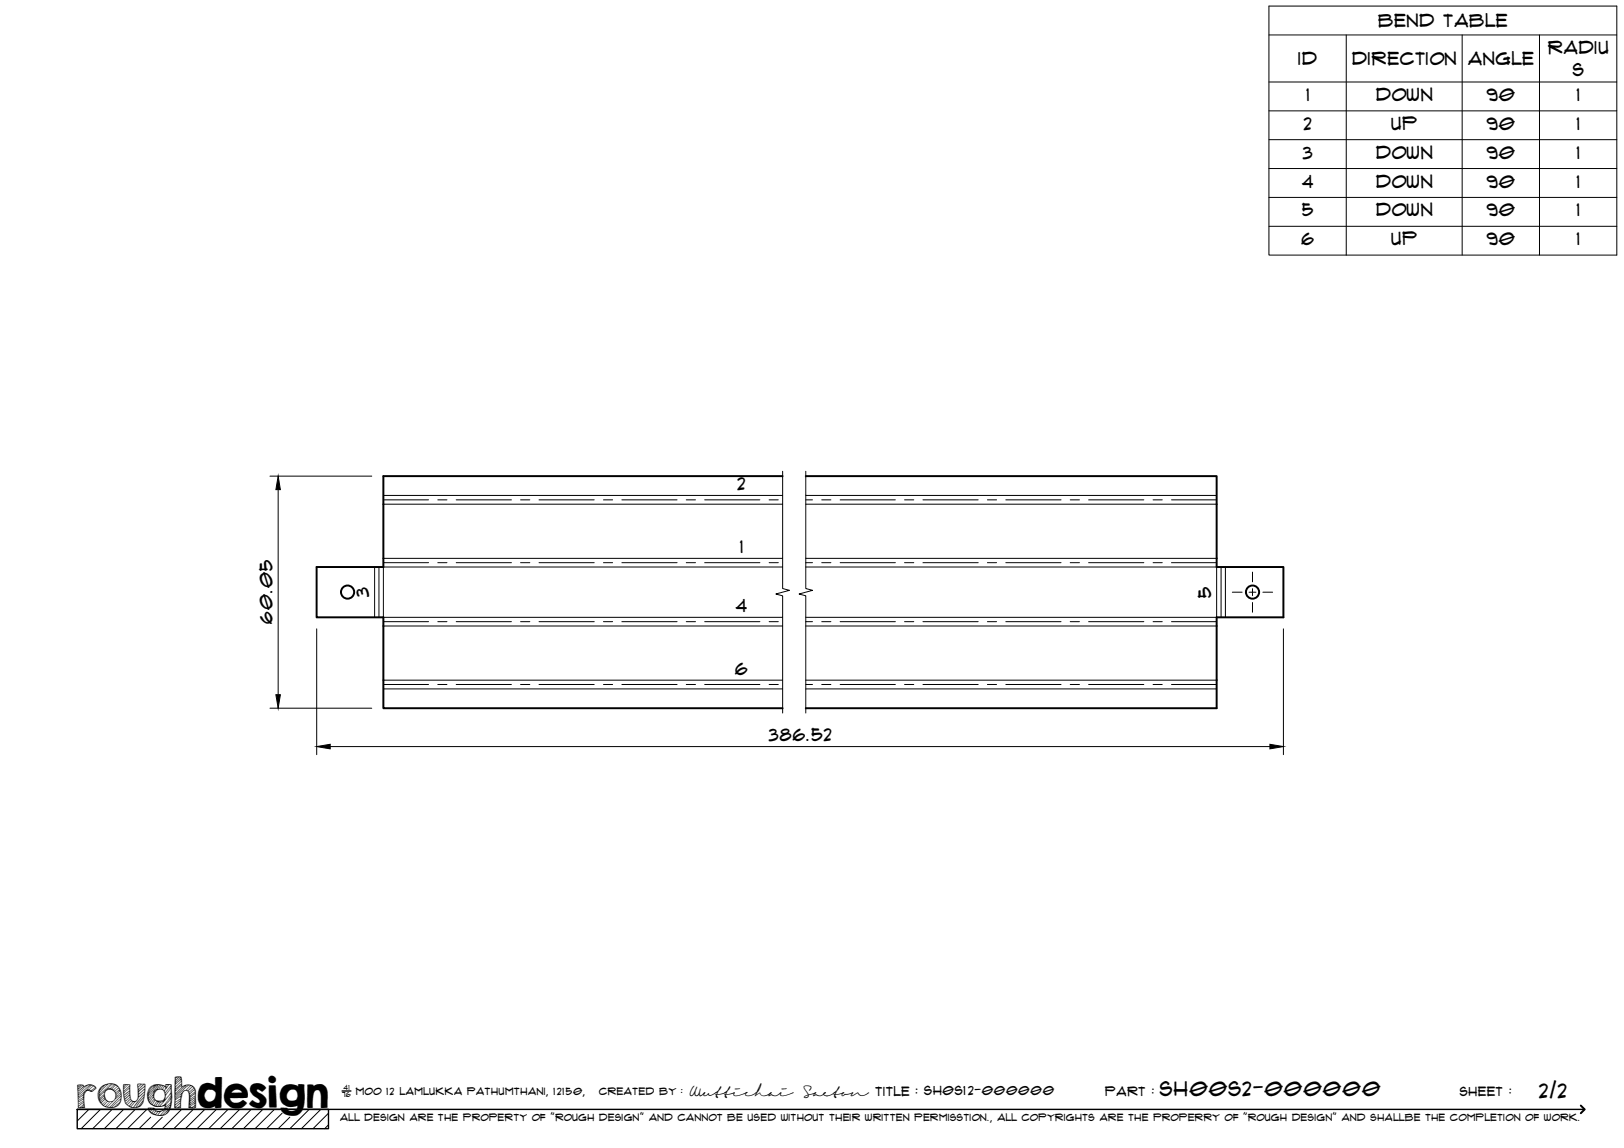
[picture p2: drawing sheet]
<svg xmlns="http://www.w3.org/2000/svg" width="420mm" height="297mm" viewBox="0 0 420 297" stroke-linecap="round" stroke-linejoin="round" font-family="sans-serif">
<!-- layer: Visible -->
<g fill="none" stroke="#000" stroke-width=".51">
<path d="M202.5 123.2h-103.3v23.5h-17.3v13h17.3v23.5h103.3M208.5 123.2h106.3v23.5h17.2v13h-17.2v23.5h-106.3"/>
<circle cx="89.9" cy="153.2" r="1.7"/>
<circle cx="324.1" cy="153.2" r="1.7"/>
</g>
<!-- layer: Bend Center -->
<g fill="none" stroke="#000" stroke-width=".26">
<path d="M99.2 129.3h11.7M113.3 129.3h2.3M118 129.3h14.3M134.7 129.3h2.4M139.4 129.3h14.3M156.1 129.3h2.4M160.9 129.3h14.3M177.5 129.3h2.4M182.3 129.3h14.3M199 129.3h2.4M208.5 129.3h1.7M212.6 129.3h2.4"/>
<path d="M217.4 129.3h14.2M234 129.3h2.4M238.8 129.3h14.3M255.5 129.3h2.3M260.2 129.3h14.3M276.9 129.3h2.4M281.6 129.3h14.3M298.3 129.3h2.4M303.1 129.3h11.7M98 146.7v13M99.2 145.6h11.7M113.3 145.6h2.3"/>
<path d="M118 145.6h14.3M134.7 145.6h2.4M139.4 145.6h14.3M156.1 145.6h2.4M160.9 145.6h14.3M177.5 145.6h2.4M182.3 145.6h14.3M199 145.6h2.4M208.5 145.6h1.7M212.6 145.6h2.4M217.4 145.6h14.2M234 145.6h2.4"/>
<path d="M238.8 145.6h14.3M255.5 145.6h2.3M260.2 145.6h14.3M276.9 145.6h2.4M281.6 145.6h14.3M298.3 145.6h2.4M303.1 145.6h11.7M315.9 146.7v13M99.2 160.9h11.7M99.2 177.1h11.7M113.3 160.9h2.3M113.3 177.1h2.3"/>
<path d="M118 160.9h14.3M118 177.1h14.3M134.7 160.9h2.4M134.7 177.1h2.4M139.4 160.9h14.3M139.4 177.1h14.3M156.1 160.9h2.4M156.1 177.1h2.4M160.9 160.9h14.3M160.9 177.1h14.3M177.5 160.9h2.4M177.5 177.1h2.4"/>
<path d="M182.3 160.9h14.3M182.3 177.1h14.3M199 160.9h2.4M199 177.1h2.4M208.5 160.9h1.7M208.5 177.1h1.7M212.6 160.9h2.4M212.6 177.1h2.4M217.4 160.9h14.2M217.4 177.1h14.2M234 160.9h2.4M234 177.1h2.4"/>
<path d="M238.8 160.9h14.3M238.8 177.1h14.3M255.5 160.9h2.3M255.5 177.1h2.3M260.2 160.9h14.3M260.2 177.1h14.3M276.9 160.9h2.4M276.9 177.1h2.4M281.6 160.9h14.3M281.6 177.1h14.3M298.3 160.9h2.4M298.3 177.1h2.4"/>
<path d="M303.1 160.9h11.7M303.1 177.1h11.7"/>
</g>
<!-- layer: Visible Narrow -->
<g fill="none" stroke="#000" stroke-width=".26">
<path d="M99.2 130.5h103.3M99.2 128.2h103.3M208.5 130.5h106.3M208.5 128.2h106.3M96.9 146.7v13M99.2 144.5h103.3M202.5 146.7h-103.3v13h103.3M208.5 146.7h106.3v13h-106.3M208.5 144.5h106.3M317 146.7v13M99.2 162h103.3M99.2 176h103.3"/>
<path d="M99.2 178.3h103.3M208.5 162h106.3M208.5 176h106.3M208.5 178.3h106.3"/>
</g>
<!-- layer: TitleBlock -->
<path d="M20 287h65v5h-65zM20 287h390M88.5 282.3h2.3" fill="none" stroke="#000" stroke-width=".36"/>
<path d="M409 286.1l1 .9-1 1" fill="none" stroke="#000" stroke-width=".51"/>
<g fill="none" stroke="#000" stroke-width=".26">
<path d="M23 287l-3 3.1M26 287l-5 5M29 287l-5 5M32 287l-5 5M35 287l-5 5M38 287l-5 5M39 289.1l-3 2.9M42 289.1l-3 2.9M47 287l-5 5M50 287l-5 5M53 287l-5 5M56 287l-5 5"/>
<path d="M59 287l-5 5M62 287l-5 5M65 287l-5 5M68 287l-5 5M71 287l-5 5M73 288l-4 4M75 289.1l-3 2.9M80 287l-5 5M83 287l-5 5M85 288l-4 4M85 291l-1 1"/>
</g>
<!-- layer: Smart Centers -->
<path d="M318.8 153.2h2.6M323.2 153.2h1.7M324 148v2.5M324 152.3v1.8M324 155.9v2.5M326.7 153.2h2.5" fill="none" stroke="#000" stroke-width=".26"/>
<!-- layer: Bend Tables -->
<path d="M328.3 1.6h90v64.4h-90zM328.3 9h90M348.3 9v57M378.3 9v57M398.3 9v57M328.3 21.2h90M328.3 28.7h90M328.3 36.1h90M328.3 43.6h90M328.3 51.1h90M328.3 58.6h90" fill="none" stroke="#000" stroke-width=".26"/>
<!-- layer: Break Lines -->
<path d="M202.5 121.9v30.4l1.7 .4-3.5 1 1.8 .5v30.3M208.5 121.9v30.4l1.7 .4-3.5 1 1.8 .5v30.3" fill="none" stroke="#000" stroke-width=".26"/>
<!-- layer: FD_Dimensions -->
<path d="M69.8 123.2h26.4M72 126.7v53.1M81.9 162.7v32.6M332 162.7v32.6M69.8 183.2h26.4M85.4 193.2h243.1" fill="none" stroke="#000" stroke-width=".26"/>
<path d="M72 123.2l.5 3.5h-1.1zM71.4 179.8h1.1l-.5 3.4zM81.9 193.2l3.5-.6v1.2zM328.5 192.6l3.5 .6-3.5 .6z" fill="#000" stroke="#000" stroke-width=".26"/>
<text font-size="9.7" x="19.9" y="286.8">roughdesign</text>
<g font-size="5.3">
<text x="300.1" y="283.6">SH00S2-000000</text>
<text x="398.2" y="284">2/2</text>
</g>
<g font-size="4.6">
<text x="356.6" y="7">Bend Table</text>
<text x="335.9" y="16.9">ID</text>
<text x="349.8" y="16.8">Direction</text>
<text x="379.8" y="16.9">Angle</text>
<text x="400.5" y="13.9">Radiu</text>
<text x="406.9" y="19.8">s</text>
<text x="338" y="26.1">1</text>
<text x="356" y="26.1">Down</text>
<text x="384.6" y="26.1">90</text>
<text x="408" y="26.1">1</text>
<text x="337.3" y="33.6">2</text>
<text x="360" y="33.6">Up</text>
<text x="384.6" y="33.6">90</text>
<text x="408" y="33.6">1</text>
<text x="337.1" y="41">3</text>
<text x="356" y="41.1">Down</text>
<text x="384.6" y="41">90</text>
<text x="408" y="41">1</text>
<text x="336.9" y="48.5">4</text>
<text x="356" y="48.5">Down</text>
<text x="384.6" y="48.5">90</text>
<text x="408" y="48.5">1</text>
<text x="336.9" y="56">5</text>
<text x="356" y="56">Down</text>
<text x="384.6" y="56">90</text>
<text x="408" y="56">1</text>
<text x="336.7" y="63.4">6</text>
<text x="360" y="63.5">Up</text>
<text x="384.6" y="63.4">90</text>
<text x="408" y="63.4">1</text>
<text x="190.8" y="126.7">2</text>
<text x="191.5" y="143">1</text>
<text x="95.4" y="154.5" transform="rotate(-90 95.4 154.5)">3</text>
<text x="313.3" y="154.7" transform="rotate(-90 313.3 154.7)">5</text>
<text x="70.5" y="161.5" transform="rotate(-90 70.5 161.5)">60.05</text>
<text x="190.4" y="158.3">4</text>
<text x="190.2" y="174.5">6</text>
<text x="198.9" y="191.7">386.52</text>
</g>
<g font-size="3.4">
<text x="178.3" y="283.5">Wuttichai</text>
<text x="208.1" y="283.5">Saeton title : SH0S12-000000</text>
</g>
<g font-size="3.3">
<text x="286" y="283.5">Part :</text>
<text x="377.7" y="283.5">sheet :</text>
</g>
<g font-size="2.7">
<text x="92.1" y="283.3">moo 12 Lamlukka pathumthani, 12150,</text>
<text x="155" y="283.3">created by :</text>
</g>
<text font-size="2.6" x="88" y="290.1">all design are the property of &quot;rough design&quot; and cannot be used without their written permisstion., all copyrights are the properry of &quot;rough design&quot; and shallbe the completion of work.</text>
<g font-size="1.9">
<text x="88.5" y="283.9">76</text>
<text x="88.9" y="282.1">41</text>
</g>
</svg>
